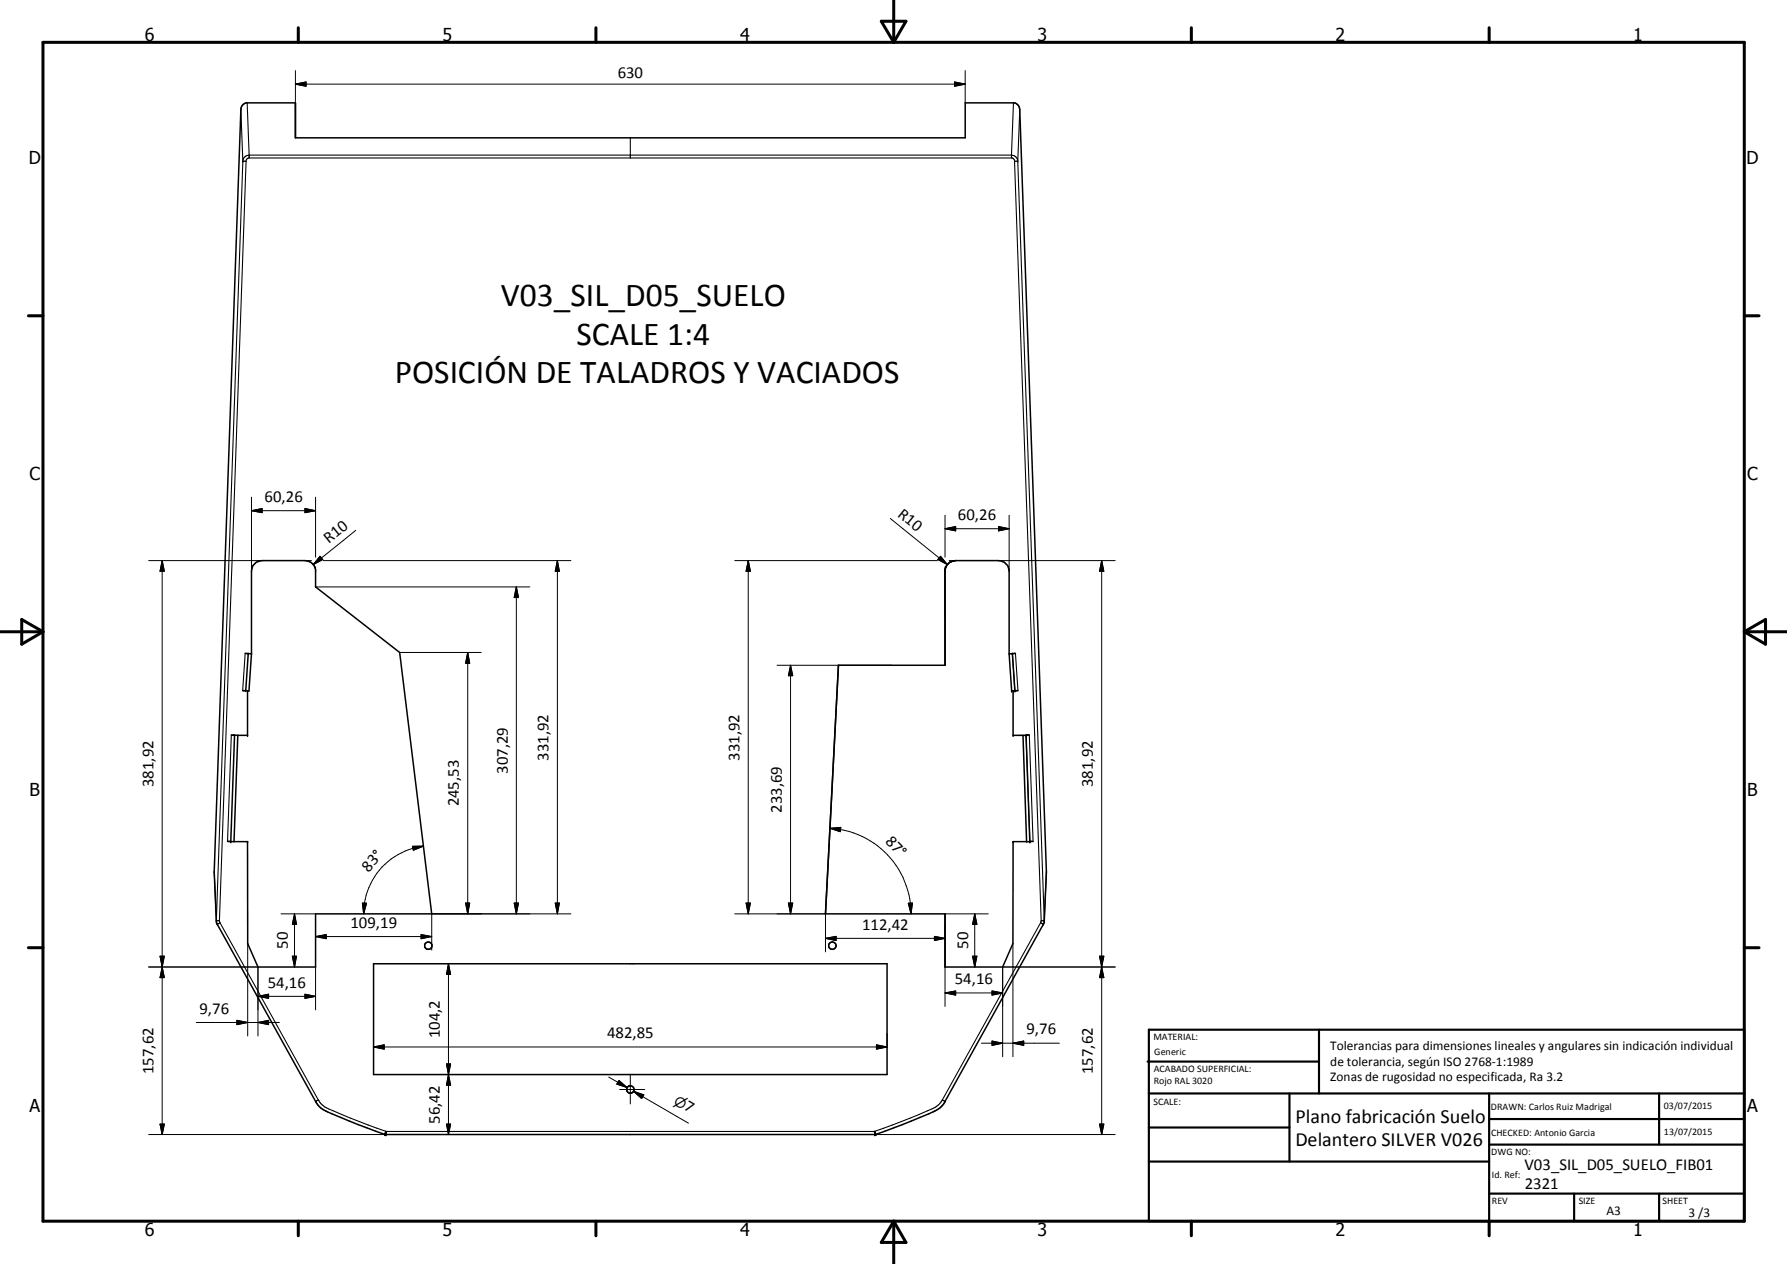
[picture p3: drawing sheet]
<svg xmlns="http://www.w3.org/2000/svg" width="420mm" height="297mm" viewBox="0 0 420 297" stroke-linecap="round" stroke-linejoin="round" font-family="sans-serif">
<g fill="#000">
<circle cx="58.4" cy="153.6" r=".18"/>
<circle cx="238" cy="153.6" r=".18"/>
<circle cx="58.2" cy="172.8" r=".18"/>
<circle cx="237.9" cy="162.4" r=".18"/>
<circle cx="238.2" cy="172.8" r=".18"/>
<circle cx="238.6" cy="162.3" r=".18"/>
<circle cx="241.2" cy="172.8" r=".18"/>
<circle cx="54.3" cy="197.8" r=".18"/>
<circle cx="58.2" cy="197.8" r=".18"/>
<circle cx="238.2" cy="197.8" r=".18"/>
<circle cx="242.1" cy="197.8" r=".18"/>
<circle cx="90.5" cy="266.6" r=".18"/>
<circle cx="90.7" cy="266.6" r=".18"/>
<circle cx="205.7" cy="266.6" r=".18"/>
<circle cx="205.9" cy="266.6" r=".18"/>
</g>
<g fill="none" stroke="#000" stroke-width=".35">
<path d="M57 24.8l.9-.6h11.6v8.2h157.4v-8.2h11.6a1.65 1.65 0 0 1 1.3 1.6l6.2 179.1-.5 11.8-23.3 42.1a5.9 5.9 0 0 1-3.8 2.9l-6.2 2.6-6.4 2.3h-115.2a157.8 157.8 0 0 1-14.4-5.7l-.8-.6-1-1.2-23.5-42.4-.5-11.8 6.2-179.1zM57.6 153.5l.8 .1M58.4 153.6l.7 .1M58.4 153.6l-.6 8.7M59.1 153.7v-19.5a2.46 2.46 0 0 1 2.5-2.5h10.1a2.57 2.57 0 0 1 2.5 2.2v4l19.8 15.4 7.5 61.5h-27.3v12.4h-13.5l-2.5-5.5v-23.9l-4.7-.1M59.1 153.7l-.6 8.7-.7-.1M237.3 153.7v-19.5a2.46 2.46 0 0 0-2.5-2.5h-10.1a2.57 2.57 0 0 0-2.5 2.2v22.4h-25.1l-3 58.5h28.1v12.4h13.5l2.5-5.5v-23.9h3.2M237.3 153.7l.6 8.7M238 153.6l-.7 .1M238 153.6l.6 8.7M238.7 153.5l-.7 .1M54.4 172.7l.7 .1"/>
<path d="M55.1 172.8l-.8 25M55.1 172.8h.8M55.9 172.8l-.9 25M57.1 162.3h.7M58.2 162.3v10.5h-2.3M237.9 162.4l.3-.1v10.5h2.3M238.6 162.3l-.7 .1M238.6 162.3h.1M239.3 162.3h-.6M240.5 172.8l.9 25h.7M241.2 172.8l.9 25M241.2 172.8h-.7"/>
<path d="M242 172.7l-.8 .1M242.9 197.7l-.8 .1M87.8 226.5h120.8v26h-120.8zM90.8 265.9l-.1 .7M205.6 265.9l.1 .7"/>
<circle cx="100.7" cy="222.2" r=".88"/>
<circle cx="195.7" cy="222.2" r=".88"/>
<circle cx="148.2" cy="256" r=".88"/>
</g>
<g fill="none" stroke="#000" stroke-width=".25">
<path d="M56.6 25.8l.5 12.1M57.1 37.9h.1M57.1 37.9h.8M57.1 37.9l-6.2 178.4M57.9 37.9v-.4l.5-.4h179.6l.5 .4v.4M57.9 37.9l-6.3 178.5M58.1 24.2l.5 12.2M58.6 36.4h179.2M58.6 36.4v.7M58.6 36.4a1.52 1.52 0 0 0-1.5 1.5M148.2 32.4v4.7M237.8 36.4v.7"/>
<path d="M237.8 36.4a1.52 1.52 0 0 1 1.5 1.5M238.3 24.2l-.5 12.2M238.5 37.9l6.3 178.5M239.3 37.9h.1M239.3 37.9h-.8M239.3 37.9l6.2 178.4M239.8 25.8l-.5 12.1M222.2 134.2h.1M57.6 153.5l-.5 8.8M238 153.6l.6 8.7M238.7 153.5l.6 8.8M54.4 172.7l-.9 25"/>
<path d="M241.2 172.8l.9 25M242 172.7l.9 25M50.4 204.9l.5 11.4M50.9 216.3h.1M50.9 216.3l.7 .1M50.9 216.3v.2M51.1 217.2h.1M51.6 216.4l.1 .4M51.7 216.8l23.1 41.7M51.7 216.8l-.6 .4M244.7 216.8l-23.1 41.7M244.7 216.8l.6 .4"/>
<path d="M244.8 216.4l-.1 .4M245.3 217.2h.1M245.5 216.3h.1M245.5 216.3l-.7 .1M245.5 216.3v.2M246 204.9l-.5 11.4M74.2 258.8h.1M74.8 258.5a5.4 5.4 0 0 0 3.5 2.5l4.1 1.8 8.3 3.1M74.8 258.5l-.6 .3M221.6 258.5a5.4 5.4 0 0 1-3.5 2.5l-4.1 1.8-8.3 3.1M221.6 258.5l.6 .3M222.2 258.8h.1"/>
<path d="M90.5 266.6h.1M90.5 266.5v.1M90.7 266.6h.1M90.7 265.9h.1M90.7 265.9l-.2 .6M90.8 265.9h.1M90.8 265.9h114.9M90.8 265.9l-.1 .7M90.8 265.9l-.3 .5M205.7 266.6h.1M205.7 265.9v.7M205.7 265.9v.2"/>
<path d="M205.7 266l.2 .5M205.7 266.1l.2 .3M205.9 266.5v.1M205.9 266.6h.1"/>
</g>
<g fill="none" stroke="#000" stroke-width=".71">
<path d="M10.1 9.9h400v277.1h-400zM70.1 6.5v3.4M140.1 6.5v3.4M207.2 5h5.8l-2.9 4.9zM210.1 0v9.9M280.1 6.5v3.4M350.1 6.5v3.4M6.7 74.2h3.4M410.1 74.2h3.5M.1 148.5h10M5.1 145.6l5 2.9-5 2.9zM410.1 148.5h10"/>
<path d="M410.1 148.5l5-2.9v5.8zM6.7 222.7h3.4M410.1 222.7h3.5M70.1 287v3.4M140.1 287v3.4M210.1 287v10M210.1 287l2.9 5h-5.8zM280.1 287v3.4M350.1 287v3.4"/>
</g>
<g fill="none" stroke="#000" stroke-width=".51">
<path d="M269.8 249.5h40.3M270.1 242h140v45h-140zM270.1 257h140M303.2 257v16M310.1 242v15M350.1 257v30M390.1 257v12M270.1 265h33.1M270.1 273h80M350.1 269h60M350.1 263h60M350.1 280.5h60"/>
<path d="M370.1 280.5v6.5M390.1 280.5v6.5"/>
</g>
<g fill="none" stroke="#000" stroke-width=".24">
<path d="M69.5 19.8l2.5-.5v1zM69.5 19.8h157.4M69.5 16.6v7.6M224.4 19.3l2.5 .5-2.5 .5zM226.9 16.6v7.6M59.1 116.8v17.4M71.7 119.5l2.5 .5-2.5 .5zM74.2 116.8v14.1M35 131.7h26.6M38.1 131.7l.5 2.5h-1zM38.1 131.7v134.9M59.1 120l2.5-.5v1z"/>
<path d="M59.1 120h15.1M71.7 131.7h1.5M74.2 137.9h50.4M74.2 133.2v1M75.3 130.7l.6 .8-2.3 1.2zM76 131.7h58.2M83.6 124.6l-10 8.1M121.4 137.9l.5 2.5h-1zM121.4 137.9v76.9M131.1 131.7l.4 2.5h-1zM131.1 131.7v83.1M172.8 131.7h47.6"/>
<path d="M175.9 131.7l.5 2.5h-1zM175.9 131.7v83.1M209.3 121.8l13.4 10.9M221.1 130.7l1.6 2-2.2-1.2zM222.2 124.2l2.5-.5v1.1zM222.2 124.2h15.1M222.2 121.1v9.8M222.2 133.2v12.1M223.2 131.7h1.5M234.8 123.7l2.5 .5-2.5 .6zM234.8 131.7h27.4M237.3 121.1v13.1"/>
<path d="M259 131.7l.5 2.5h-1zM259 131.7v134.9M94 153.3h19.1M110 153.3l.4 2.6h-.9zM110 153.3v61.5M182.7 156.3h27M185.9 156.3l.5 2.5h-1zM185.9 156.3v58.5M97 198.9l2.6-.1-2.4 1zM99.6 198.8a16 16 0 0 0-14.1 16M195.1 194.6l2.6-.2-.1 1.1zM195.1 194.6a20.1 20.1 0 0 1 19.1 20.2"/>
<path d="M66.1 214.8h8.1M69.2 214.8l.5 2.4h-1zM69.2 214.8v12.4M85.2 212.2l1 .1-.7 2.5zM99 219.6l2.5 .5-2.5 .5zM109.5 212.2h.9l-.4 2.6zM120.9 212.2h1l-.5 2.6zM130.5 212.2h1l-.4 2.6zM134.2 214.8h-32.7v8.5M172.8 214.8h21.3v8.9M175.4 212.2h1l-.5 2.6zM185.4 212.2h1l-.5 2.6z"/>
<path d="M213.6 212.3l.9-.1-.3 2.6zM222.2 217.3v3.7M222.2 214.8h10.2M229.2 214.8l.5 2.4h-1zM229.2 214.8v12.4M35 227.2h25.7v16.3M37.6 224.7h1l-.5 2.5zM37.6 224.7h1l-1 5h1zM38.1 227.2l.5 2.5h-1zM55.7 239.8l2.5 .5-2.5 .5zM58.2 221.7v21.8M60.7 234.1l2.4-.5v1z"/>
<path d="M60.7 234.1h13.5M68.7 224.7h1l-.5 2.5zM71.7 233.6l2.5 .5-2.5 .5zM74.2 220.1l2.5-.5v1zM74.2 220.1h27.3M74.2 227.2v10.1M105.4 226.5l.5 2.5h-.9zM105.4 226.5v40.1M194.1 220.5l2.5-.5v1zM194.1 220.5h28.1M219.7 220l2.5 .5-2.5 .5zM222.2 233.3l2.5-.4v.9z"/>
<path d="M222.2 227.2v9.3M222.2 233.3h13.5M228.7 224.7h1l-.5 2.5zM233.2 232.9l2.5 .4-2.5 .5zM238.2 221.7v26.6M258.5 224.7h1l-.5 2.5zM258.5 224.7h1l-1 5h1zM259 227.2l.5 2.5h-1zM262.2 227.2h-26.5v21.1M46.1 240.3h19.6M60.7 240.3l2.4-.5v1zM87.8 246l2.5-.5v1z"/>
<path d="M87.8 246h120.8M105 250h.9l-.5 2.5zM105.4 252.5l.5 2.5h-.9zM143.1 253.1l4.3 2.5M145.5 253.9l1.9 1.7-2.4-.8zM145.7 256h5.9M147.4 256.2l.3 .6 .4 .1M148.1 255.1l-.5 .3-.2 .5M148.2 252.6v6.8M149 256.5l2.4 .8-.5 .8zM149 256.5l2.1 1.2M149 256.5l12.9 7.4"/>
<path d="M149 256.2l-.3 .6-.4 .1M206.1 245.5l2.5 .5-2.5 .5zM208.6 242.9v3.1M230.7 245.2h18.4M233.2 244.6l2.5 .6-2.5 .5zM238.2 245.2l2.5-.6v1.1zM35 266.6h55.7M37.6 264.2h1l-.5 2.4zM105 264.2h.9l-.5 2.4zM205.7 266.6h56.5M258.5 264.2h1l-.5 2.4z"/>
</g>
<g fill="#000">
<path d="M69.5 19.8l2.5-.5v1zM224.4 19.3l2.5 .5-2.5 .5zM59.1 120l2.5-.5v1zM38.1 131.7l.5 2.5h-1zM71.7 119.5l2.5 .5-2.5 .5zM75.3 130.7l.6 .8-2.3 1.2zM131.1 131.7l.4 2.5h-1zM175.9 131.7l.5 2.5h-1zM221.1 130.7l1.6 2-2.2-1.2zM222.2 124.2l2.5-.5v1.1zM234.8 123.7l2.5 .5-2.5 .6zM259 131.7l.5 2.5h-1z"/>
<path d="M110 153.3l.4 2.6h-.9zM121.4 137.9l.5 2.5h-1zM185.9 156.3l.5 2.5h-1zM97 198.9l2.6-.1-2.4 1zM195.1 194.6l2.6-.2-.1 1.1zM69.2 214.8l.5 2.4h-1zM74.2 220.1l2.5-.5v1zM85.2 212.2l1 .1-.7 2.5zM109.5 212.2h.9l-.4 2.6zM120.9 212.2h1l-.5 2.6zM130.5 212.2h1l-.4 2.6zM175.4 212.2h1l-.5 2.6z"/>
<path d="M185.4 212.2h1l-.5 2.6zM213.6 212.3l.9-.1-.3 2.6zM229.2 214.8l.5 2.4h-1zM37.6 224.7h1l-.5 2.5zM38.1 227.2l.5 2.5h-1zM60.7 234.1l2.4-.5v1zM60.7 240.3l2.4-.5v1zM68.7 224.7h1l-.5 2.5zM71.7 233.6l2.5 .5-2.5 .5zM99 219.6l2.5 .5-2.5 .5zM105.4 226.5l.5 2.5h-.9zM194.1 220.5l2.5-.5v1z"/>
<path d="M219.7 220l2.5 .5-2.5 .5zM222.2 233.3l2.5-.4v.9zM228.7 224.7h1l-.5 2.5zM233.2 232.9l2.5 .4-2.5 .5zM258.5 224.7h1l-.5 2.5zM259 227.2l.5 2.5h-1zM55.7 239.8l2.5 .5-2.5 .5zM87.8 246l2.5-.5v1zM105 250h.9l-.5 2.5zM105.4 252.5l.5 2.5h-.9zM145.5 253.9l1.9 1.7-2.4-.8zM149 256.5l2.4 .8-.5 .8z"/>
<path d="M206.1 245.5l2.5 .5-2.5 .5zM233.2 244.6l2.5 .6-2.5 .5zM238.2 245.2l2.5-.6v1.1zM37.6 264.2h1l-.5 2.4zM105 264.2h.9l-.5 2.4zM258.5 264.2h1l-.5 2.4z"/>
</g>
<g font-size="7.9">
<text x="117.8" y="72">V03_SIL_D05_SUELO</text>
<text x="135.6" y="81">SCALE 1:4</text>
<text x="92.8" y="90">POSICIÓN DE TALADROS Y VACIADOS</text>
</g>
<g font-size="4.7">
<text x="304.6" y="263.9">Plano fabricación Suelo</text>
<text x="304.6" y="269.3">Delantero SILVER V026</text>
</g>
<g font-size="4.2">
<text x="34" y="9.6">6</text>
<text x="104" y="9.6">5</text>
<text x="174" y="9.6">4</text>
<text x="244" y="9.6">3</text>
<text x="314" y="9.6">2</text>
<text x="384" y="9.6">1</text>
<text x="6.8" y="38.7">D</text>
<text x="410.6" y="38.7">D</text>
<text x="7" y="112.9">C</text>
<text x="410.8" y="112.9">C</text>
<text x="7" y="187.1">B</text>
<text x="410.8" y="187.1">B</text>
<text x="7" y="261.4">A</text>
<text x="410.8" y="261.4">A</text>
<text x="34" y="290.4">6</text>
<text x="104" y="290.4">5</text>
<text x="174" y="290.4">4</text>
<text x="244" y="290.4">3</text>
<text x="314" y="290.4">2</text>
<text x="384" y="290.4">1</text>
</g>
<g font-size="3.9">
<text x="145.2" y="18.2">630</text>
<text x="62.2" y="117.9">60,26</text>
<text x="210.9" y="121.2" transform="rotate(39 210.9 121.2)">R10</text>
<text x="225.2" y="122.2">60,26</text>
<text x="77.3" y="127.8" transform="rotate(-39 77.3 127.8)">R10</text>
<text x="129" y="178.7" transform="rotate(-90 129 178.7)">331,92</text>
<text x="173.9" y="178.7" transform="rotate(-90 173.9 178.7)">331,92</text>
<text x="36.1" y="185" transform="rotate(-90 36.1 185)">381,92</text>
<text x="119.4" y="181.8" transform="rotate(-90 119.4 181.8)">307,29</text>
<text x="257" y="185" transform="rotate(-90 257 185)">381,92</text>
<text x="107.9" y="189.5" transform="rotate(-90 107.9 189.5)">245,53</text>
<text x="183.8" y="191" transform="rotate(-90 183.8 191)">233,69</text>
<text x="208" y="197.9" transform="rotate(46 208 197.9)">87°</text>
<text x="86.6" y="205.1" transform="rotate(-48 86.6 205.1)">83°</text>
<text x="82.4" y="218.1">109,19</text>
<text x="202.7" y="218.5">112,42</text>
<text x="67.7" y="223" transform="rotate(-90 67.7 223)">50</text>
<text x="227.6" y="223" transform="rotate(-90 227.6 223)">50</text>
<text x="63" y="232.1">54,16</text>
<text x="224.5" y="231.3">54,16</text>
<text x="46.9" y="238.2">9,76</text>
<text x="103.4" y="244" transform="rotate(-90 103.4 244)">104,2</text>
<text x="142.7" y="244">482,85</text>
<text x="241.3" y="243.1">9,76</text>
<text x="36.1" y="252.4" transform="rotate(-90 36.1 252.4)">157,62</text>
<text x="257" y="252.4" transform="rotate(-90 257 252.4)">157,62</text>
<text x="160.6" y="260.7" transform="rotate(30 160.6 260.7)">7</text>
<text x="103.4" y="264.1" transform="rotate(-90 103.4 264.1)">56,42</text>
<text x="358.5" y="275">V03_SIL_D05_SUELO_FIB01</text>
<text x="358.5" y="279.4">2321</text>
</g>
<text font-size="3.3" x="158.2" y="259.3" transform="rotate(30 158.2 259.3)">⌀</text>
<g font-size="3.1">
<text x="312.7" y="246.8">Tolerancias para dimensiones lineales y angulares sin indicación individual</text>
<text x="312.7" y="250.4">de tolerancia, según ISO 2768-1:1989</text>
<text x="312.7" y="254">Zonas de rugosidad no especificada, Ra 3.2</text>
<text x="377.7" y="285.6">A3</text>
<text x="397" y="285.9">3 /3</text>
</g>
<g font-size="2.4">
<text x="271.2" y="244.4">MATERIAL:</text>
<text x="271.3" y="252">ACABADO SUPERFICIAL:</text>
<text x="271.4" y="247.9">Generic</text>
<text x="271.3" y="254.6">Rojo RAL 3020</text>
<text x="271.2" y="259.7">SCALE:</text>
<text x="350.6" y="260.8">DRAWN: Carlos Ruiz Madrigal</text>
<text x="391.2" y="260.6">03/07/2015</text>
<text x="350.6" y="267">CHECKED: Antonio Garcia</text>
<text x="391.2" y="266.7">13/07/2015</text>
<text x="350.6" y="271.4">DWG NO:</text>
<text x="350.8" y="276.9">Id. Ref:</text>
<text x="350.8" y="282.8">REV</text>
<text x="371.2" y="282.9">SIZE</text>
<text x="390.9" y="282.9">SHEET</text>
</g>
</svg>
